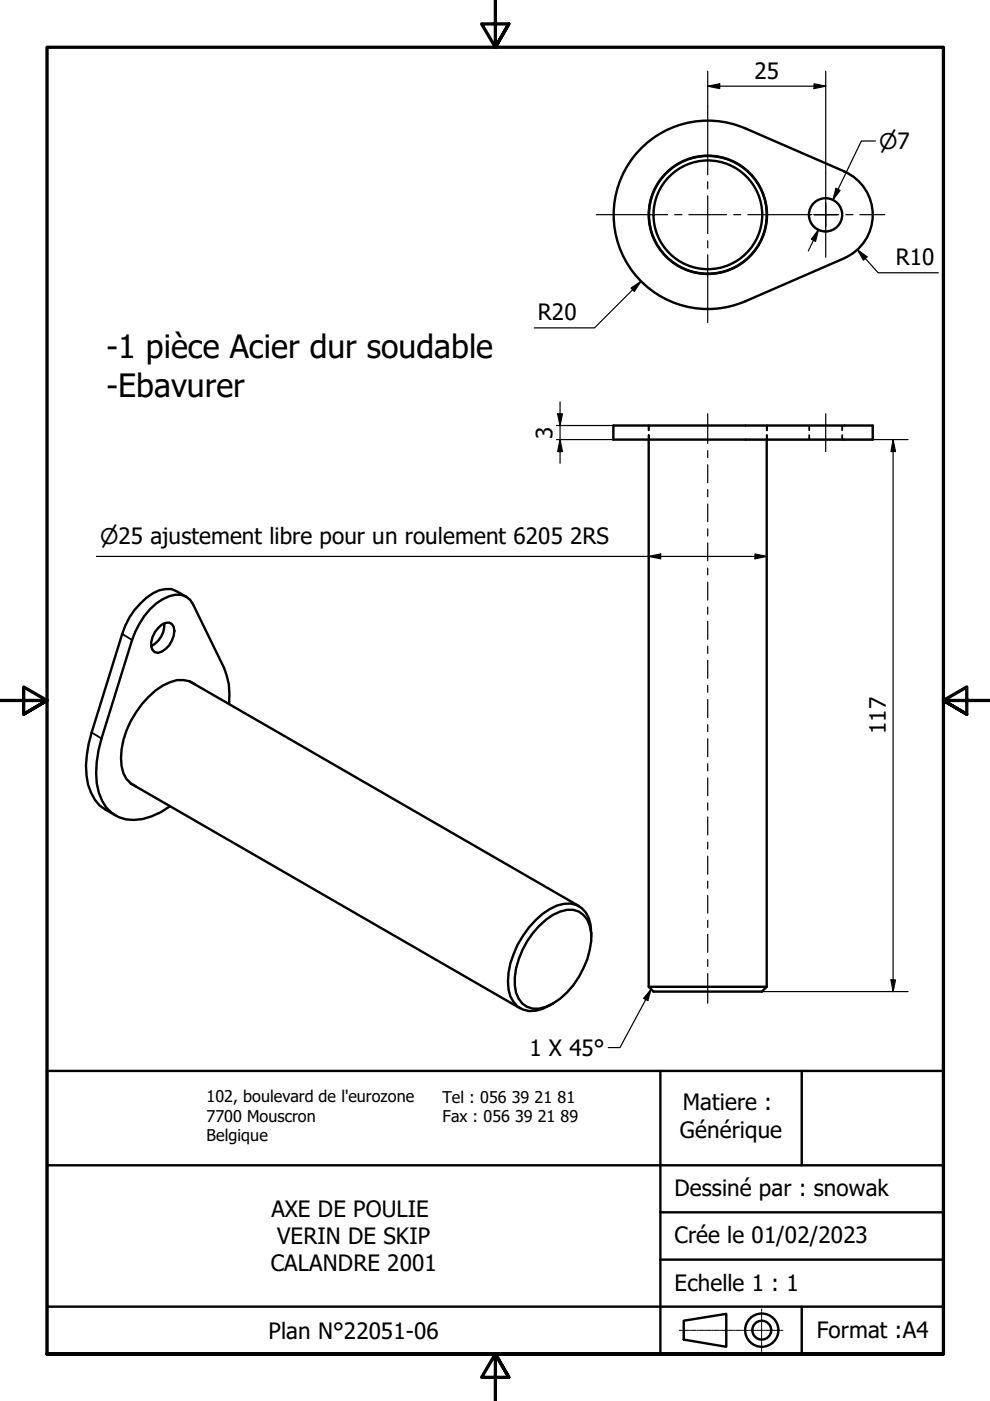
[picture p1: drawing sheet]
<svg xmlns="http://www.w3.org/2000/svg" width="210mm" height="297mm" viewBox="0 0 210 297" stroke-linecap="round" stroke-linejoin="round" font-family="sans-serif">
<path d="M137.5 92.3v.9v-.9M137.5 90.2v1M162.6 90.2v1M162.6 92.3v.9M171.6 90.2v1M171.6 92.3v.9M178.6 90.2v1M178.6 92.3v.9" fill="none" stroke="#000" stroke-width=".38"/>
<!-- layer: Visible (ISO) -->
<g fill="none" stroke="#000" stroke-width=".51">
<path d="M135.4 32a20 20 0 0 1 22.7-4.8l20.9 9.2a10 10 0 0 1 6 9.1 10 10 0 0 1-5.9 9.2l-21 9.2a20 20 0 0 1-24.3-6.8 20 20 0 0 1 1.6-25.1zM130 90.2h55v3h-55zM137.5 93.2v116l1.1 1h22.9l1.1-1M162.6 93.2v116M33.5 133.1a2.15 2.15 0 0 1 2.9-.8 3.2 3.2 0 0 1 0 3.5 4.5 4.5 0 0 1-2.9 2.6 1.69 1.69 0 0 1-1.4-2.3l.2-1 .5-1.1zM34.9 132.2a5.3 5.3 0 0 1-2.8 4.8M39.5 126.5l-2.1-1.2a5.1 5.1 0 0 0-5 .5 15.3 15.3 0 0 0-6.5 8.6l-6.5 20.9a22.3 22.3 0 0 0-.7 11.1 8.3 8.3 0 0 0 3.7 5.3l2.1 1.2M40.2 144.4l82.6 47.7M41.3 145.1a5.4 5.4 0 0 0-5.2-.5 18.1 18.1 0 0 0-9.3 10.3 14.1 14.1 0 0 0-.6 9l.6 1.2 .9 1 1.1 .6M48.6 149.3a14.7 14.7 0 0 0-1.1-7.7l-6.5-13.4a3.7 3.7 0 0 0-5.1-1.8 13.3 13.3 0 0 0-7.2 7.5l-.7 1.8-6.5 20.9a21.6 21.6 0 0 0-.5 11.5 7.5 7.5 0 0 0 9.2 5.6l1.9-.6 2-.9 2-1.3M27.7 166.1l82.6 47.7M114.3 196.3a9.6 9.6 0 0 1 7.2-3.4 4.4 4.4 0 0 1 3.5 3.4 12.4 12.4 0 0 1-1.3 9 15.6 15.6 0 0 1-7.9 8.2 4.5 4.5 0 0 1-6.4-3 14.8 14.8 0 0 1 2.4-10.9l1.2-1.7z"/>
<path d="M125.3 198.7a8.6 8.6 0 0 0-1.1-5.2 4.5 4.5 0 0 0-4.6-1.9 12.6 12.6 0 0 0-7.5 5 19.8 19.8 0 0 0-4.4 11.5 6 6 0 0 0 3.2 5.9 6.9 6.9 0 0 0 6.3-1.2M137.5 209.2h25.1"/>
<circle cx="150.1" cy="45.5" r="12.5"/>
<circle cx="150.1" cy="45.5" r="11.5"/>
<circle cx="175" cy="45.5" r="3.5"/>
</g>
<!-- layer: Etroit visible (ISO) -->
<path d="M25.9 134.4l2.1 1.3M19.4 155.3l2.1 1.3" fill="none" stroke="#000" stroke-width=".38"/>
<!-- layer: Cadre (ISO) -->
<path d="M105 0v10l-2.9-4.9h5.8l-2.9 4.9 2.9-4.9M0 148.5h10l-5-2.8v5.7l5-2.9-5 2.9M210 148.5h-10l5-2.8v5.7l-5-2.9 5 2.9M10 287.1v-277.1h190v277.1h-190h190M107.9 292l-2.9-4.9 2.9 4.9h-5.8l2.9-4.9v9.9" fill="none" stroke="#000" stroke-width=".7"/>
<!-- layer: Titre (ISO) -->
<g fill="none" stroke="#000" stroke-width=".51">
<path d="M10 227.1h190v60h-190zM140 227.1v60M170 227.1v20M10 247.1h190M140 257h60M10 277h190M140 267.1h60M170 277v10.1M145 280l9-1.4v6.9l-9-1.5z"/>
<circle cx="161.5" cy="282" r="3.5"/>
<circle cx="161.5" cy="282" r="2"/>
</g>
<g fill="none" stroke="#000" stroke-width=".21">
<path d="M161.5 277.5v.6M161.5 278.2v.2M161.5 278.6v.9M161.5 279.6v.3M144 282.1h.5M144.7 282.1h.2M145 282.1h1.1M146.2 282.1h.3M146.6 282.1h1M147.8 282.1h.3M148.2 282.1h1M149.4 282.1h.2"/>
<path d="M149.7 282.1h1.1M150.9 282.1h.3M151.3 282.1h1.1M152.5 282.1h.3M152.9 282.1h1M154.1 282.1h.3M154.5 282.1h1M155.6 282.1h.3M156 282.1h1.1M157.2 282.1h.3M157.6 282.1h1.1M158.8 282.1h.3"/>
<path d="M159.2 282.1h1M160.3 282.1h.4M160.8 282.1h1M161.5 280v1M161.5 281.2v.2M161.5 281.5v1.1M161.5 282.7v.2M161.5 283.1v.9M161.5 284.1v.3M161.5 284.5v1M161.5 285.7v.2M161.5 286.1v.5"/>
<path d="M161.9 282.1h.3M162.3 282.1h1.1M163.5 282.1h.3M163.9 282.1h1.1M165.1 282.1h.3M165.5 282.1h.5"/>
</g>
<!-- layer: Marque de centre (ISO) -->
<g fill="none" stroke="#000" stroke-width=".25">
<path d="M150.1 22.6v14.5M150.1 38.5v1.6M175.1 36.7v8.8v-2.5M126.4 45.5h15.1M143.1 45.5h1.5M146 45.5h8.1M150.1 41.5v8M150.1 51v1.6M150.1 54v14.4M155.6 45.5h1.4M158.6 45.5h13.5M172.6 45.5h2.5h-2.5"/>
<path d="M175.1 48.1v-2.6v9M177.5 45.5h-2.4h2.7M179.3 45.5h1.5M182.3 45.5h5.3"/>
</g>
<g fill="none" stroke="#000" stroke-width=".25">
<path d="M150.1 87.7v6.3M150.1 95.6v1.4M150.1 98.5v3.8M175.1 87.7v8M150.1 103.8v1.5M150.1 106.9v3.7M150.1 112.1v1.6M150.1 115.1v3.8M150.1 120.4v1.5M150.1 123.4v3.8M150.1 128.7v1.5M150.1 131.7v3.9"/>
<path d="M150.1 137v1.5M150.1 140v3.8M150.1 145.3v1.5M150.1 148.3v3.8M150.1 153.7v1.4M150.1 156.6v3.9M150.1 161.9v1.5M150.1 165v3.7M150.1 170.2v1.6M150.1 173.2v3.8M150.1 178.5v1.5M150.1 181.5v3.8"/>
<path d="M150.1 186.8v1.5M150.1 189.9v3.7M150.1 195.1v1.5M150.1 198.1v3.8M150.1 203.4v1.5M150.1 206.4v6.3"/>
</g>
<!-- layer: Cote (ISO) -->
<g fill="none" stroke="#000" stroke-width=".25">
<path d="M150.1 18.3l2.5-.5v1zM150.1 18.3h25M150.1 15.1v7.5M172.6 17.8l2.5 .5-2.5 .5zM175.1 15.1v21.6M177.2 39.9l.9 .5-1.5 2zM185.6 29.9h-3l-6 12.5 1.1-2.3M135.9 59.7l-9.9 9.8h-12.7M173.5 48.7l-.6 2.5-.9-.5zM173.5 48.7l-2.1 4.5M181.8 52.9l2 1.6-.7 .7zM181.8 52.9l4.4 4.9h12.7"/>
<path d="M133.8 61.1l2.1-1.4-1.4 2.1zM118 93.2h12M118 90.2h12M118.2 87.7h1.1l-.6 2.5zM118.7 93.2l.6 2.5h-1.1zM118.7 85.2v13M158.1 93.2h16.8M175.2 93.2h17.3M189.4 93.2l.5 2.5h-1zM189.4 93.2v117M20.4 118h142.2M137.5 118l2.6-.5v1z"/>
<path d="M160.1 117.5l2.5 .5-2.5 .5zM161.5 210.2h31M188.9 207.8h1l-.5 2.4z"/>
</g>
<g fill="#000">
<path d="M150.1 18.3l2.5-.5v1z" fill-rule="evenodd"/>
<path d="M172.6 17.8l2.5 .5-2.5 .5z" fill-rule="evenodd"/>
<path d="M177.2 39.9l.9 .5-1.5 2z" fill-rule="evenodd"/>
<path d="M173.5 48.7l-.6 2.5-.9-.5z" fill-rule="evenodd"/>
<path d="M181.8 52.9l2 1.6-.7 .7z" fill-rule="evenodd"/>
<path d="M133.8 61.1l2.1-1.4-1.4 2.1z" fill-rule="evenodd"/>
<path d="M118.2 87.7h1.1l-.6 2.5z" fill-rule="evenodd"/>
<path d="M118.7 93.2l.6 2.5h-1.1z" fill-rule="evenodd"/>
<path d="M189.4 93.2l.5 2.5h-1z" fill-rule="evenodd"/>
<path d="M137.5 118l2.6-.5v1z" fill-rule="evenodd"/>
<path d="M160.1 117.5l2.5 .5-2.5 .5z" fill-rule="evenodd"/>
<path d="M188.9 207.8h1l-.5 2.4z" fill-rule="evenodd"/>
</g>
<!-- layer: Symbole (ISO) -->
<path d="M138 209.7l-.6 2.4-.9-.4zM138 209.7l-6.6 12.4h-2.4" fill="none" stroke="#000" stroke-width=".25"/>
<path d="M138 209.7l-.6 2.4-.9-.4z" fill-rule="evenodd" fill="#000"/>
<g font-size="6.8">
<text x="22.6" y="75.9">-1 pièce Acier dur soudable</text>
<text x="22.6" y="84.1">-Ebavurer</text>
</g>
<g font-size="4.8">
<text x="160" y="16.7">25</text>
<text x="189.9" y="56.2">R10</text>
<text x="114" y="67.9">R20</text>
<text x="117.2" y="93" transform="rotate(-90 117.2 93)">3</text>
<text x="120.9" y="115.4">2RS</text>
<text x="187.8" y="155.7" transform="rotate(-90 187.8 155.7)">117</text>
<text x="112.3" y="223.8">1 X 45°</text>
<text x="144.8" y="235.4">Matiere :</text>
<text x="144.1" y="241.2">Générique</text>
<text x="143" y="253.6">Dessiné par : snowak</text>
<text x="57.5" y="258">AXE DE POULIE</text>
<text x="58.7" y="263.8">VERIN DE SKIP</text>
<text x="143" y="263.6">Crée le 01/02/2023</text>
<text x="57.4" y="269.5">CALANDRE 2001</text>
<text x="143" y="273.8">Echelle 1 : 1</text>
<text x="57" y="283.8">Plan N°22051-06</text>
<text x="173.2" y="283.7">Format :A4</text>
</g>
<g font-size="4.6">
<text x="186.4" y="31.5">⌀7</text>
<text x="21.2" y="115.4">⌀25 ajustement libre pour un roulement 6205</text>
</g>
<g font-size="3.4">
<text x="43.8" y="233.7">102, boulevard de l'eurozone</text>
<text x="93.9" y="233.8">Tel : 056</text>
<text x="108.5" y="233.8">39</text>
<text x="113.3" y="233.8">21</text>
<text x="118.2" y="233.8">81</text>
<text x="43.8" y="237.8">7700 Mouscron</text>
<text x="93.9" y="237.9">Fax : 056</text>
<text x="109.2" y="237.9">39</text>
<text x="114" y="237.9">21</text>
<text x="118.9" y="237.9">89</text>
<text x="43.8" y="241.9">Belgique</text>
</g>
</svg>
